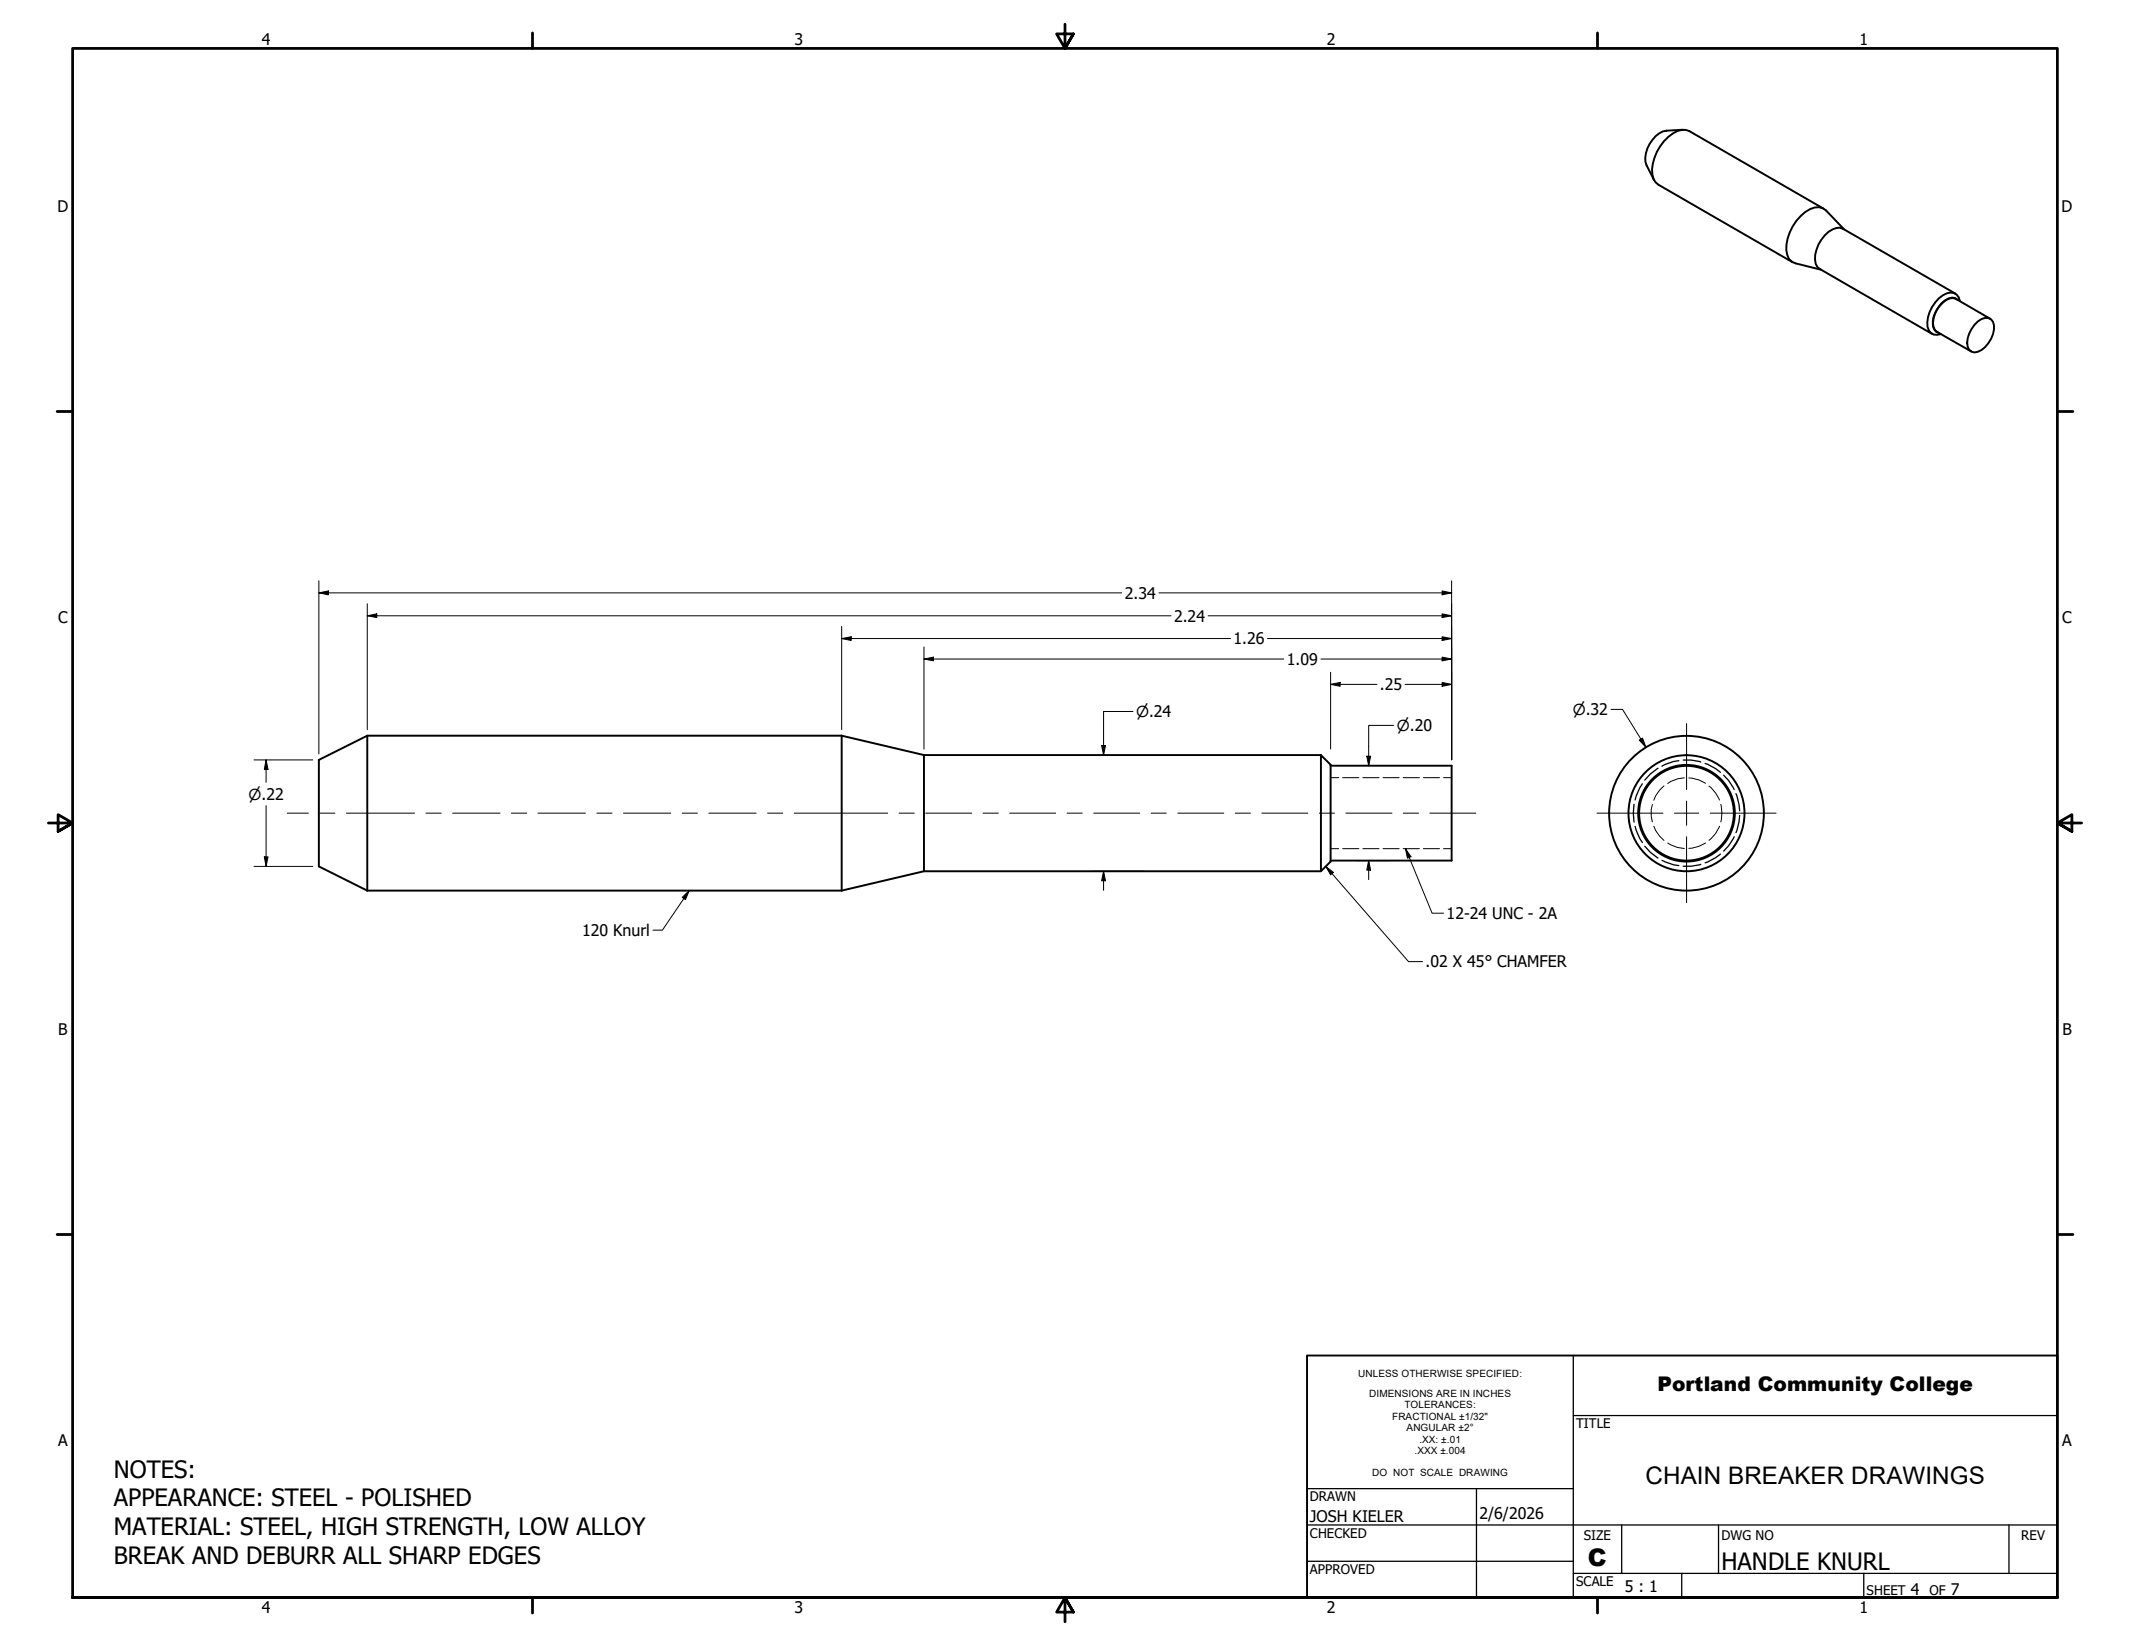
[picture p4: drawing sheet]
<svg xmlns="http://www.w3.org/2000/svg" width="559mm" height="432mm" viewBox="0 0 559 432" stroke-linecap="round" stroke-linejoin="round" font-family="sans-serif">
<!-- layer: Hidden Narrow (ANSI) -->
<g fill="none" stroke="#000" stroke-width=".26">
<path d="M349.1 204h2.1M352.3 204h4.2M357.5 204h4.3M362.8 204h4.3M368.1 204h4.3M373.4 204h4.3M378.7 204h2.1M433.5 211l-.3 1.4v1.8l.3 1.4M433.9 216.7l.4 1.1 1.1 1.6 1.1 1.1M436.5 206.2l-1.1 1.1-1.1 1.5-.4 1.1M441.9 204l-1.8 .3-1.7 .7-.9 .5M443.1 204.1a8.2 8.2 0 0 1 4.3 1.4"/>
<path d="M448.4 206.2a8.9 8.9 0 0 1 2.7 3.7M451.1 216.7a8.2 8.2 0 0 1-2.7 3.7M451.4 211a9 9 0 0 1 0 4.6M349.1 222.6h2.1M352.3 222.6h4.2M357.5 222.6h4.3M362.8 222.6h4.3M368.1 222.6h4.3M373.4 222.6h4.3M378.7 222.6h2.1M437.5 221.1l2.6 1.2 1.8 .3M447.4 221.1a8.2 8.2 0 0 1-4.3 1.4"/>
</g>
<!-- layer: Visible (ANSI) -->
<g fill="none" stroke="#000" stroke-width=".51">
<path d="M441.5 34l-4.3 .3a7.2 7.2 0 0 0-5.4 5.9l-.1 2.3 2.2 4.7M478.4 54.7l-35.2-20.3a4.2 4.2 0 0 0-4.3 .6 12.1 12.1 0 0 0-5.4 10.8l.3 1.1 .5 .9 .8 .7 35.2 20.3M483.8 60.2l-4.8-5a3.5 3.5 0 0 0-4.1-.3 12.4 12.4 0 0 0-6.3 10.7 3.4 3.4 0 0 0 2.4 3.5l6.7 1.6M513 77l-29.5-17a3.6 3.6 0 0 0-3.8 .8 9 9 0 0 0-3.4 8.4l.5 .8 .6 .6 29.5 17M513.6 78.7a2.4 2.4 0 0 0-3.4 .1 7.8 7.8 0 0 0-3.1 6.7l.3 .9 .5 .6 .7 .3M514.2 79a2.42 2.42 0 0 0-3.5-2 9 9 0 0 0-5 8.7 2.44 2.44 0 0 0 3.5 1.9M518 85.2a4.1 4.1 0 0 1 3.6-1.8 2.47 2.47 0 0 1 1.5 3 7.6 7.6 0 0 1-4.2 5.9 2.07 2.07 0 0 1-2.8-2.4 7.8 7.8 0 0 1 1.9-4.7zM522.1 83.6l-9-5.2a3.1 3.1 0 0 0-3.4 .9 7.2 7.2 0 0 0-2.5 6.4l.4 .8 .5 .5 9 5.2M96.4 193v40.6M220.8 193h-124.4l-12.7 6.3v28l12.7 6.3M220.8 193v40.6M220.8 193l21.6 5.1"/>
<path d="M242.4 198.1v30.5M242.4 198.1h104.1M346.5 198.1l2.6 2.5v25.4l-2.6 2.6zM349.1 200.9h31.7v24.9h-31.7M96.4 233.6h124.4M242.4 228.6h104.1M242.4 228.6l-21.6 5"/>
<circle cx="442.4" cy="213.3" r="15.2"/>
<circle cx="442.4" cy="213.3" r="12.7"/>
<circle cx="442.4" cy="213.3" r="12.4"/>
<circle cx="442.4" cy="213.3" r="20.3"/>
</g>
<!-- layer: Hidden (ANSI) -->
<g fill="none" stroke="#000" stroke-width=".34">
<path d="M440.4 199.6l-1.4 .2-3 1.2M441.6 199.4h2l2.6 .5M428.7 211a12.9 12.9 0 0 0 0 4.6M429 216.8l1.2 3.2 .7 1M430.9 205.6l-.7 1.1-1.2 3.1M435 201.5l-2 1.5-1.5 1.6M447.3 200.3l2.8 1.3 1.3 1M452.2 203.4l1.3 1.3 1.5 2.4M455 219.5l-1.5 2.4-1.3 1.4M455.4 208.2l.8 2.8 .2 1.7M456.4 213.9l-.2 1.7-.8 2.8M431.5 222l1.5 1.6 2 1.5"/>
<path d="M436 225.7l3 1.2 1.4 .2M446.2 226.7l-2.6 .5h-2M451.4 224.1l-1.3 .9-2.8 1.4"/>
</g>
<!-- layer: Border (ANSI) -->
<g fill="none" stroke="#000" stroke-width=".72">
<path d="M139.7 8.6v4.1M279.4 6.3v6.4l-2.2-3.8h4.4l-2.2 3.8 2.2-3.8M419.1 8.6v4.1M15 107.9h4M539.8 107.9h4M12.7 215.9h6.3l-3.8-2.2v4.4l3.8-2.2-3.8 2.2M546.1 215.9h-6.3l3.8-2.2v4.4l-3.8-2.2 3.8 2.2M15 323.8h4M539.8 323.8h4M19 419.1v-406.4h520.8v406.4h-520.8h520.8M139.7 419.1v4.1M419.1 419.1v4.1"/>
<path d="M281.6 422.9l-2.2-3.8 2.2 3.8h-4.4l2.2-3.8v6.3"/>
</g>
<!-- layer: Title (ANSI) -->
<path d="M412.7 355.6v63.5M412.7 371.3h127.1M342.9 390.5h69.8M387.3 390.5v28.6M342.9 409.6h69.8M342.9 400h196.9M412.7 412.7h127.1M425.4 400v12.7M441.2 412.7v6.4M450.8 400v12.7M488.9 412.7v6.4M527 400v12.7" fill="none" stroke="#000" stroke-width=".34"/>
<path d="M342.9 355.6h196.9v63.5h-196.9z" fill="none" stroke="#000" stroke-width=".51"/>
<!-- layer: Dimension (ANSI) -->
<g fill="none" stroke="#000" stroke-width=".26">
<path d="M83.7 155.5l2.4-.5v1zM83.7 155.5h210.6M83.7 152.4v45.4M96.4 158.4v33M304 155.5h76.8M378.3 155l2.5 .5-2.5 .5zM380.8 152.4v46.9M96.4 161.5l2.4-.5v1zM96.4 161.5h210.8M220.8 167.5l2.5-.5v1zM220.8 167.5h102M220.8 164.3v27.1"/>
<path d="M242.4 172.9l2.5-.5v1zM242.4 172.9h94.4M242.4 169.7v26.8M316.9 161.5h63.9M332.5 167.5h48.3M346.5 172.9h34.3M349.1 179.5l2.5-.5v1zM349.1 179.5h12.1M349.1 176.4v20.1M368.6 179.5h12.2M378.3 179l2.5 .5-2.5 .5zM378.3 172.4l2.5 .5-2.5 .5z"/>
<path d="M378.3 167l2.5 .5-2.5 .5zM378.3 161l2.5 .5-2.5 .5zM66.6 199.3h15.4M69.8 199.3l.5 2.5h-1zM69.8 199.3v5.9M289 195.6h1l-.5 2.5zM297.2 186.6h-7.7v11.5M358.6 198.4h1l-.5 2.5zM365.6 190.3h-6.5v10.6M422.7 186.1h3l6.1 9.9M430.1 194.2l.8-.6 .9 2.4zM69.8 211.3v16"/>
<path d="M66.6 227.3h15.4M69.3 224.8h1l-.5 2.5zM286.3 228.6h13.8M289.5 228.6l.5 2.5h-1zM289.5 228.6v5M355.9 225.8h8.5M359.1 225.8l.5 2.5h-1zM359.1 225.8v5"/>
</g>
<g fill="#000">
<path d="M83.7 155.5l2.4-.5v1zM378.3 155l2.5 .5-2.5 .5zM96.4 161.5l2.4-.5v1zM220.8 167.5l2.5-.5v1zM242.4 172.9l2.5-.5v1zM349.1 179.5l2.5-.5v1zM378.3 172.4l2.5 .5-2.5 .5zM378.3 167l2.5 .5-2.5 .5zM378.3 161l2.5 .5-2.5 .5zM289 195.6h1l-.5 2.5zM358.6 198.4h1l-.5 2.5zM378.3 179l2.5 .5-2.5 .5z"/>
<path d="M430.1 194.2l.8-.6 .9 2.4zM69.8 199.3l.5 2.5h-1zM69.3 224.8h1l-.5 2.5zM289.5 228.6l.5 2.5h-1zM359.1 225.8l.5 2.5h-1z"/>
</g>
<!-- layer: Symbol (ANSI) -->
<path d="M179 235.4l1.8-1.8-1 2.4zM180.8 233.6l-7 10.4h-2.5M347.8 227.3l2 1.6-.7 .6zM347.8 227.3l21.7 25h3.7M368.7 222.6l1.5 2.1-1 .4zM368.7 222.6l7 17h3" fill="none" stroke="#000" stroke-width=".26"/>
<path d="M179 235.4l1.8-1.8-1 2.4zM347.8 227.3l2 1.6-.7 .6zM368.7 222.6l1.5 2.1-1 .4z" fill="#000"/>
<!-- layer: Centerline (ANSI) -->
<g fill="none" stroke="#000" stroke-width=".26">
<path d="M75.4 213.3h5.5M83.9 213.3h4M90.9 213.3h17.9M111.8 213.3h3.9M118.7 213.3h12.5M134.2 213.3h4M141.1 213.3h12.5M156.6 213.3h4M163.6 213.3h12.4M179 213.3h4M186 213.3h12.4M201.4 213.3h4"/>
<path d="M208.4 213.3h24.5M235.9 213.3h4M242.9 213.3h12M257.9 213.3h4M264.9 213.3h12M280 213.3h3.9M286.9 213.3h12.1M302 213.3h4M309 213.3h12.1M324.1 213.3h3.9M331 213.3h12.1M346.1 213.3h4"/>
<path d="M353.1 213.3h12.1M368.1 213.3h4.1M375.1 213.3h12.1"/>
</g>
<!-- layer: Center Mark (ANSI) -->
<path d="M442.5 189.8v17.3M419 213.3h17.3M439.3 213.3h6.3M442.5 210.1v6.4M442.5 219.5v17.3M448.6 213.3h17.4" fill="none" stroke="#000" stroke-width=".26"/>
<g font-size="6.3">
<text x="29.8" y="387.6">NOTES:</text>
<text x="431.7" y="389.4">CHAIN BREAKER DRAWINGS</text>
<text x="29.8" y="395.2">APPEARANCE: STEEL - POLISHED</text>
<text x="29.8" y="402.7">MATERIAL: STEEL, HIGH STRENGTH, LOW ALLOY</text>
<text x="29.8" y="410.2">BREAK AND DEBURR ALL SHARP EDGES</text>
<text x="416.6" y="410.9">C</text>
<text x="451.6" y="411.9">HANDLE KNURL</text>
</g>
<text font-size="5.3" x="434.8" y="364.9">Portland Community College</text>
<g font-size="4.2">
<text x="68.7" y="11.7">4</text>
<text x="208.4" y="11.7">3</text>
<text x="348.1" y="11.7">2</text>
<text x="487.8" y="11.7">1</text>
<text x="15.1" y="55.5">D</text>
<text x="540.9" y="55.5">D</text>
<text x="295.1" y="157.1">2.34</text>
<text x="15.2" y="163.4">C</text>
<text x="308" y="163.1">2.24</text>
<text x="541" y="163.4">C</text>
<text x="323.6" y="169">1.26</text>
<text x="337.6" y="174.4">1.09</text>
<text x="362" y="181.1">.25</text>
<text x="152.7" y="245.6">120 Knurl</text>
<text x="379.5" y="241.1">12-24 UNC - 2A</text>
<text x="374" y="253.8">.02 X 45° CHAMFER</text>
<text x="15.3" y="271.4">B</text>
<text x="541.1" y="271.4">B</text>
<text x="15.2" y="379.3">A</text>
<text x="541" y="379.3">A</text>
<text x="343.7" y="399.2">JOSH KIELER</text>
<text x="388.1" y="398.6">2/6/2026</text>
<text x="426.3" y="417.6">5 : 1</text>
<text x="501.3" y="418.3">4</text>
<text x="511.8" y="418.3">7</text>
<text x="68.7" y="423.2">4</text>
<text x="208.4" y="423.2">3</text>
<text x="348.1" y="423.2">2</text>
<text x="487.8" y="423.2">1</text>
</g>
<g font-size="4">
<text x="298" y="188.1">⌀.24</text>
<text x="366.4" y="191.7">⌀.20</text>
<text x="412.6" y="187.6">⌀.32</text>
<text x="65.2" y="209.8">⌀.22</text>
</g>
<g font-size="3.5">
<text x="413.5" y="374.6">TITLE</text>
<text x="343.7" y="393.8">DRAWN</text>
<text x="343.7" y="403.4">CHECKED</text>
<text x="415.5" y="404.1">SIZE</text>
<text x="451.6" y="404.1">DWG NO</text>
<text x="530.3" y="404">REV</text>
<text x="343.7" y="412.9">APPROVED</text>
<text x="413.5" y="416.1">SCALE</text>
<text x="489.7" y="418.3">SHEET</text>
<text x="506.2" y="418.3">OF</text>
</g>
<g font-size="2.6">
<text x="356.3" y="361.4">UNLESS OTHERWISE SPECIFIED:</text>
<text x="359.2" y="366.4">DIMENSIONS ARE IN INCHES</text>
<text x="368.4" y="369.4">TOLERANCES:</text>
<text x="365.3" y="372.4">FRACTIONAL ±1/32&quot;</text>
<text x="369" y="375.4">ANGULAR ±2°</text>
<text x="371.1" y="381.4">.XXX ±.004</text>
<text x="372.4" y="378.4">.XX: ±.01</text>
<text x="360" y="387.3">DO NOT SCALE DRAWING</text>
</g>
</svg>
